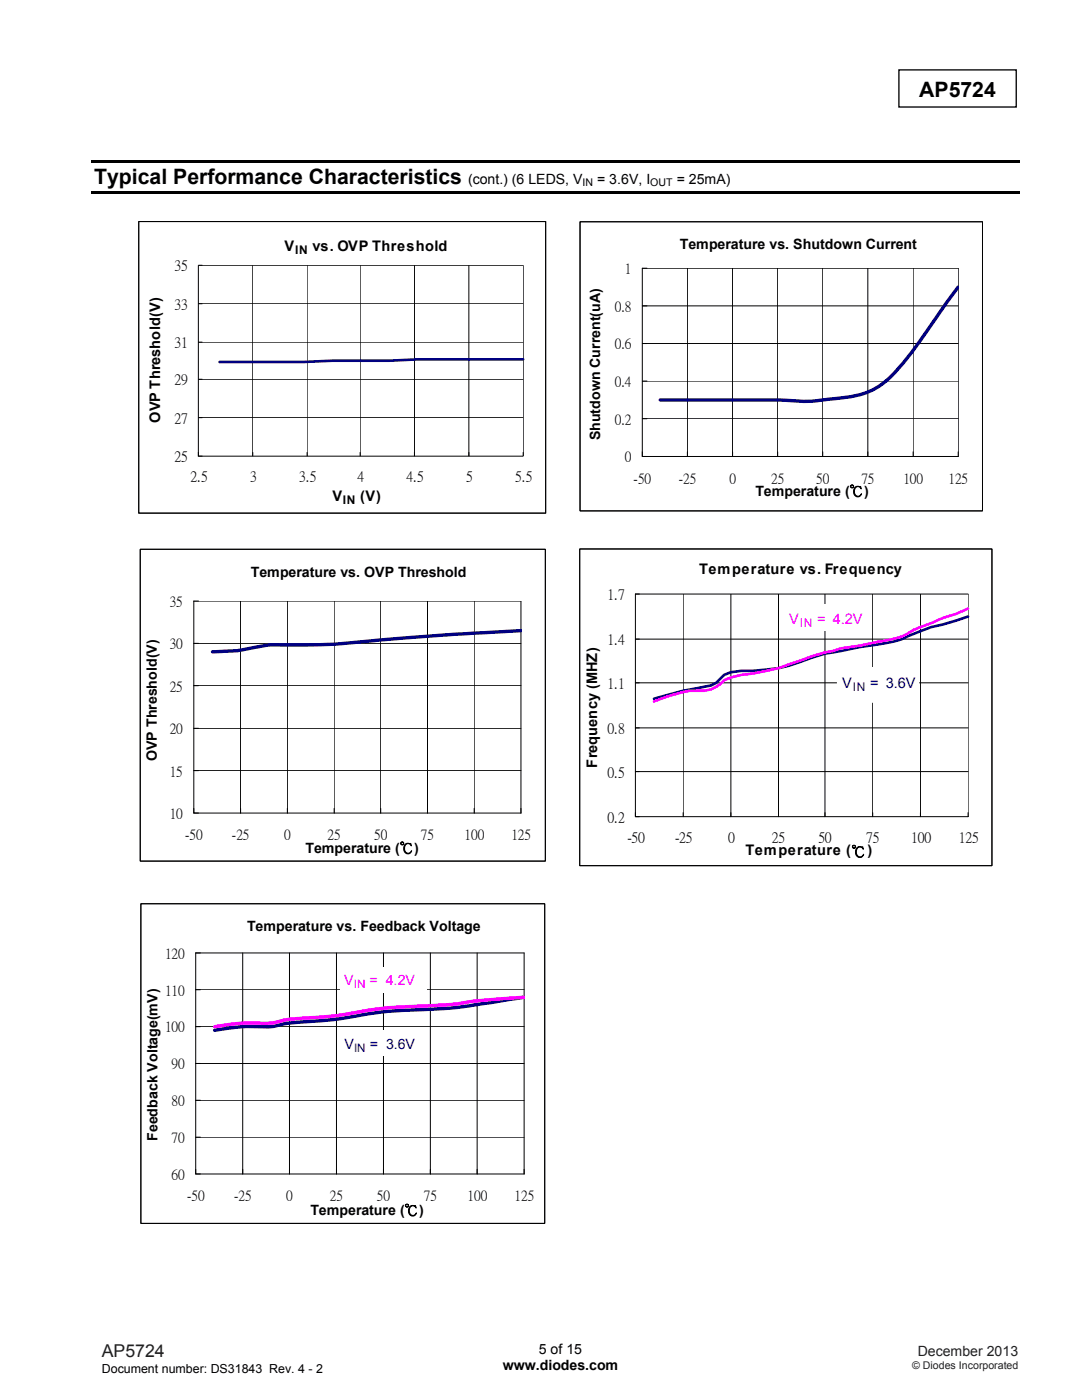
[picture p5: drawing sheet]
<svg xmlns="http://www.w3.org/2000/svg" width="216mm" height="279mm" viewBox="0 0 216 279" stroke-linecap="round" stroke-linejoin="round" font-family="sans-serif">
<path d="M179.4 13.9h23.4v7.5h-23.4z" fill="none" stroke="#000" stroke-width=".26"/>
<path d="M18.3 32h185.2v.5h-185.2zM18.3 38.1h185.2v.5h-185.2z" fill="#000"/>
<path d="M27.7 44.2h81.2v58.2h-81.2z" fill-rule="evenodd" fill="#fff" stroke="#000" stroke-width=".2"/>
<path d="M27.7 44.2h81.2v58.2h-81.2zM50.4 52.9v38.1M61.3 52.9v38.1M71.9 52.9v38.1M82.7 52.9v38.1M93.6 52.9v38.1M104.4 75.7h-64.8M104.4 68.3h-64.8M104.4 60.6h-64.8M39.6 90.2v.8h64.8v-38.1h-64.8v38.1h.8M39.6 83.4h64.8" fill="none" stroke="#000" stroke-width=".2"/>
<path d="M104.4 71.7h-20.9l-5.8 .3h-11.4l-5.8 .2h-16.7" fill="none" stroke="#000080" stroke-width=".53"/>
<path d="M115.7 44.3h80.3v57.7h-80.3z" fill-rule="evenodd" fill="#fff" stroke="#000" stroke-width=".2"/>
<path d="M115.7 44.3h80.3v57.7h-80.3zM137.2 53.5v37.6M146.2 53.5v37.6M155.2 53.5v37.6M164.2 53.5v37.6M173.2 53.5v37.6M182.2 53.5v37.6M128.2 76.1h63M128.2 68.6h63M191.2 61h-63M128.2 90.2v.9h63v-37.6h-63v37.6h.9M128.2 83.6h63" fill="none" stroke="#000" stroke-width=".2"/>
<path d="M191.2 57.3l-4.4 6a74.1 74.1 0 0 1-10 12.8 15.4 15.4 0 0 1-9.2 3.3 42 42 0 0 1-8.8 .6l-3.6-.2h-23.5" fill="none" stroke="#000080" stroke-width=".68"/>
<path d="M28 109.6h80.8v62.3h-80.8z" fill-rule="evenodd" fill="#fff" stroke="#000" stroke-width=".2"/>
<path d="M28 109.6h80.8v62.3h-80.8zM48 120v42.3M57.3 120v42.3M66.7 120v42.3M76 120v42.3M85.3 120v42.3M94.6 120v42.3M38.7 136.8h65.2M38.7 128.4h65.2M38.7 153.8h65.2M38.7 145.4h65.2M38.7 161.3v1h65.2v-42.3h-65.2v42.3h.9" fill="none" stroke="#000" stroke-width=".2"/>
<path d="M103.9 125.9l-13.1 .7-13.4 1a167.6 167.6 0 0 1-23.8 1.1l-.7 .1a35.8 35.8 0 0 1-7.6 1.2l-2.9 .1" fill="none" stroke="#000080" stroke-width=".68"/>
<path d="M115.7 109.6h82.2v63.2h-82.2z" fill-rule="evenodd" fill="#fff" stroke="#000" stroke-width=".2"/>
<path d="M115.7 109.6h82.2v63.2h-82.2zM136.3 118.6v44.4M145.8 118.6v44.4M155.3 118.6v44.4M164.6 118.6v44.4M174.1 118.6v44.4M183.7 118.6v44.4M126.8 136.3h66.4M126.8 127.6h66.4M126.8 154h66.4M126.8 145.3h66.4M126.8 162.2v.8h66.4v-44.4h-66.4v44.4h.8" fill="none" stroke="#000" stroke-width=".2"/>
<path d="M193.2 123l-5 1.6-2.4 .6-4.8 1.8a15.4 15.4 0 0 1-5.8 1.6l-3.7 .5-3.7 .8a26.3 26.3 0 0 0-7.9 2.1 27.4 27.4 0 0 1-9.6 1.9h-2.3l-2.2 .3-1.3 .5-1.6 1.6-1 .5-1.4 .3a65.9 65.9 0 0 0-10 2.3" fill="none" stroke="#000080" stroke-width=".53"/>
<path d="M193.2 121.5l-2.4 1-2.6 .8-5.9 2.4a14.5 14.5 0 0 1-7.1 2.4l-3.7 .8-3.7 .5-5.8 1.6-4.5 1.6a38.9 38.9 0 0 1-9.5 2.1l-2.2 .5-1.3 .5a6.3 6.3 0 0 1-4 2.2h-2.9l-1.3 .2-2.9 .8-2.9 1.1" fill="none" stroke="#f0f" stroke-width=".53"/>
<path d="M167.1 133.2h16.2v6.9h-16.2z" fill="#fff"/>
<path d="M167.1 133.2h16.2v6.9h-16.2z" fill="none" stroke="#fff" stroke-width=".26"/>
<path d="M156.6 120.5h16.4v5.3h-16.4z" fill="#fff"/>
<path d="M28.1 180.4h80.6v63.8h-80.6z" fill-rule="evenodd" fill="#fff" stroke="#000" stroke-width=".2"/>
<g fill="none" stroke="#000" stroke-width=".2">
<path d="M28.1 180.4h80.6v63.8h-80.6zM39.1 197.5h65.5M48.4 190.2v44.1M57.8 190.2v44.1M67.1 190.2v44.1M76.5 190.2v44.1M85.9 190.2v44.1M95.2 190.2v44.1M39.1 219.6h65.5M39.1 212.2h65.5M39.1 204.9h65.5M39.1 233.4v.9h65.5v-44.1h-65.5v44.1h.9"/>
<path d="M39.1 226.9h65.5"/>
</g>
<path d="M104.6 199l-5.2 .8a103.7 103.7 0 0 1-19 1.8l-5.2 .5a119.6 119.6 0 0 1-17.8 2.1l-.5 .1a15.3 15.3 0 0 1-6.5 .6l-3.4 .1-4.2 .6" fill="none" stroke="#000080" stroke-width=".68"/>
<path d="M104.6 199l-1.2 .1a133.9 133.9 0 0 0-13.8 1.4l-1.7 .1a107.4 107.4 0 0 0-17 1.5 131.6 131.6 0 0 1-13.5 1.4h-.5a15.8 15.8 0 0 1-7.1 .6l-2.8 .2-4.2 .6" fill="none" stroke="#f0f" stroke-width=".68"/>
<g fill="#fff">
<path d="M67.9 193h17.4v5h-17.4z"/>
<path d="M68 205.7h17.4v5h-17.4z"/>
</g>
<g font-size="4.2">
<text x="183.4" y="19.3">AP5724</text>
<text x="18.8" y="36.8">Typical Performance Characteristics</text>
</g>
<text font-size="3.5" fill="#231f20" x="20.3" y="270.9">AP5724</text>
<g font-size="2.9">
<text x="34.8" y="54">35</text>
<text x="56.8" y="50.1">V</text>
<text x="62.4" y="50.1">vs. OVP Threshold</text>
<text x="34.8" y="61.6">33</text>
<text x="34.8" y="69.3">31</text>
<text x="34.8" y="76.7">29</text>
<text x="32" y="84.4" transform="rotate(-90 32 84.4)">OVP Threshold(V)</text>
<text x="34.8" y="84.4">27</text>
<text x="34.8" y="92.1">25</text>
<text x="38" y="96">2.5</text>
<text x="49.9" y="96">3</text>
<text x="59.7" y="96">3.5</text>
<text x="66.3" y="100.1">V</text>
<text x="71.3" y="96">4</text>
<text x="71.9" y="100.1">(V)</text>
<text x="81.1" y="96">4.5</text>
<text x="93" y="96">5</text>
<text x="102.8" y="96">5.5</text>
<text x="121.2" y="119.6">1.7</text>
<text x="139.5" y="114.6">Temperature vs. Frequency</text>
<text x="121.2" y="128.6">1.4</text>
<text x="121.2" y="137.3">1.1</text>
<text x="121.2" y="146.3">0.8</text>
<text x="119.2" y="153.2" transform="rotate(-90 119.2 153.2)">Frequency (MHZ)</text>
<text x="121.2" y="155">0.5</text>
<text x="121.2" y="164">0.2</text>
<text x="125.2" y="168">-50</text>
<text x="134.7" y="168">-25</text>
<text x="145.3" y="168">0</text>
<text x="154" y="168">25</text>
<text x="163.3" y="168">50</text>
<text x="172.8" y="168">75</text>
<text x="181.8" y="168">100</text>
<text x="191.3" y="168">125</text>
<text x="148.8" y="170.7">Temperature (℃)</text>
</g>
<g font-size="2.9" fill="#f0f">
<text x="157.5" y="124.6">V</text>
<text x="163" y="124.6">= 4.2V</text>
</g>
<g font-size="2.9" fill="#000080">
<text x="168.1" y="137.3">V</text>
<text x="173.6" y="137.3">= 3.6V</text>
</g>
<g font-size="2.8">
<text x="93.4" y="36.8">(cont.) (6 LEDS, V</text>
<text x="119.1" y="36.8">= 3.6V, I</text>
<text x="135" y="36.8">= 25mA)</text>
<text x="135.7" y="49.6">Temperature vs. Shutdown Current</text>
<text x="124.7" y="54.5">1</text>
<text x="122.7" y="62">0.8</text>
<text x="122.7" y="69.5">0.6</text>
<text x="122.7" y="77">0.4</text>
<text x="119.8" y="87.9" transform="rotate(-90 119.8 87.9)">Shutdown Current(uA)</text>
<text x="122.7" y="84.5">0.2</text>
<text x="124.7" y="92.1">0</text>
<text x="126.4" y="96.3">-50</text>
<text x="135.4" y="96.3">-25</text>
<text x="145.6" y="96.3">0</text>
<text x="150.7" y="99">Temperature (℃)</text>
<text x="153.9" y="96.3">25</text>
<text x="162.9" y="96.3">50</text>
<text x="171.9" y="96.3">75</text>
<text x="180.3" y="96.3">100</text>
<text x="189.3" y="96.3">125</text>
<text x="50.1" y="115.1">Temperature vs. OVP Threshold</text>
<text x="33.9" y="120.9">35</text>
<text x="33.9" y="129.4">30</text>
<text x="33.9" y="137.8">25</text>
<text x="33.9" y="146.3">20</text>
<text x="31.3" y="151.9" transform="rotate(-90 31.3 151.9)">OVP Threshold(V)</text>
<text x="33.9" y="154.8">15</text>
<text x="33.9" y="163.2">10</text>
<text x="37" y="167.5">-50</text>
<text x="46.3" y="167.5">-25</text>
<text x="56.7" y="167.5">0</text>
<text x="65.4" y="167.5">25</text>
<text x="74.7" y="167.5">50</text>
<text x="84" y="167.5">75</text>
<text x="92.7" y="167.5">100</text>
<text x="102" y="167.5">125</text>
<text x="61" y="170.2">Temperature (℃)</text>
<text x="49.3" y="185.9">Temperature vs. Feedback Voltage</text>
<text x="32.9" y="191.1">120</text>
<text x="32.9" y="198.5">110</text>
<text x="32.9" y="205.8">100</text>
<text x="34.2" y="213.2">90</text>
<text x="34.2" y="220.6">80</text>
<text x="31.4" y="227.7" transform="rotate(-90 31.4 227.7)">Feedback Voltage(mV)</text>
<text x="34.2" y="227.9">70</text>
<text x="34.2" y="235.3">60</text>
<text x="37.3" y="239.5">-50</text>
<text x="46.7" y="239.5">-25</text>
<text x="57.1" y="239.5">0</text>
<text x="65.8" y="239.5">25</text>
<text x="75.2" y="239.5">50</text>
<text x="84.6" y="239.5">75</text>
<text x="93.3" y="239.5">100</text>
<text x="102.7" y="239.5">125</text>
<text x="62" y="242.5">Temperature (℃)</text>
<text x="100.3" y="273.5">www.diodes.com</text>
<text x="107.5" y="270.2">5 of 15</text>
</g>
<g font-size="2.8" fill="#f0f">
<text x="68.7" y="196.7">V</text>
<text x="73.7" y="196.7">= 4.2V</text>
</g>
<g font-size="2.8" fill="#000080">
<text x="68.7" y="209.3">V</text>
<text x="73.8" y="209.3">= 3.6V</text>
</g>
<text font-size="2.8" fill="#231f20" x="183.1" y="270.6">December 2013</text>
<text font-size="2.5" x="20.3" y="274">Document number: DS31843 Rev. 4 - 2</text>
<g font-size="2.4">
<text x="58.9" y="50.7">IN</text>
<text x="68.4" y="100.6">IN</text>
</g>
<text font-size="2.4" fill="#f0f" x="159.6" y="125.2">IN</text>
<text font-size="2.4" fill="#000080" x="170.2" y="137.9">IN</text>
<text font-size="2.3" fill="#f0f" x="70.6" y="197.3">IN</text>
<text font-size="2.3" fill="#000080" x="70.7" y="209.9">IN</text>
<g font-size="2.1">
<text x="116.2" y="37.2">IN</text>
<text x="129.8" y="37.2">OUT</text>
</g>
<text font-size="2.1" fill="#231f20" x="182" y="273.2">© Diodes Incorporated</text>
</svg>
